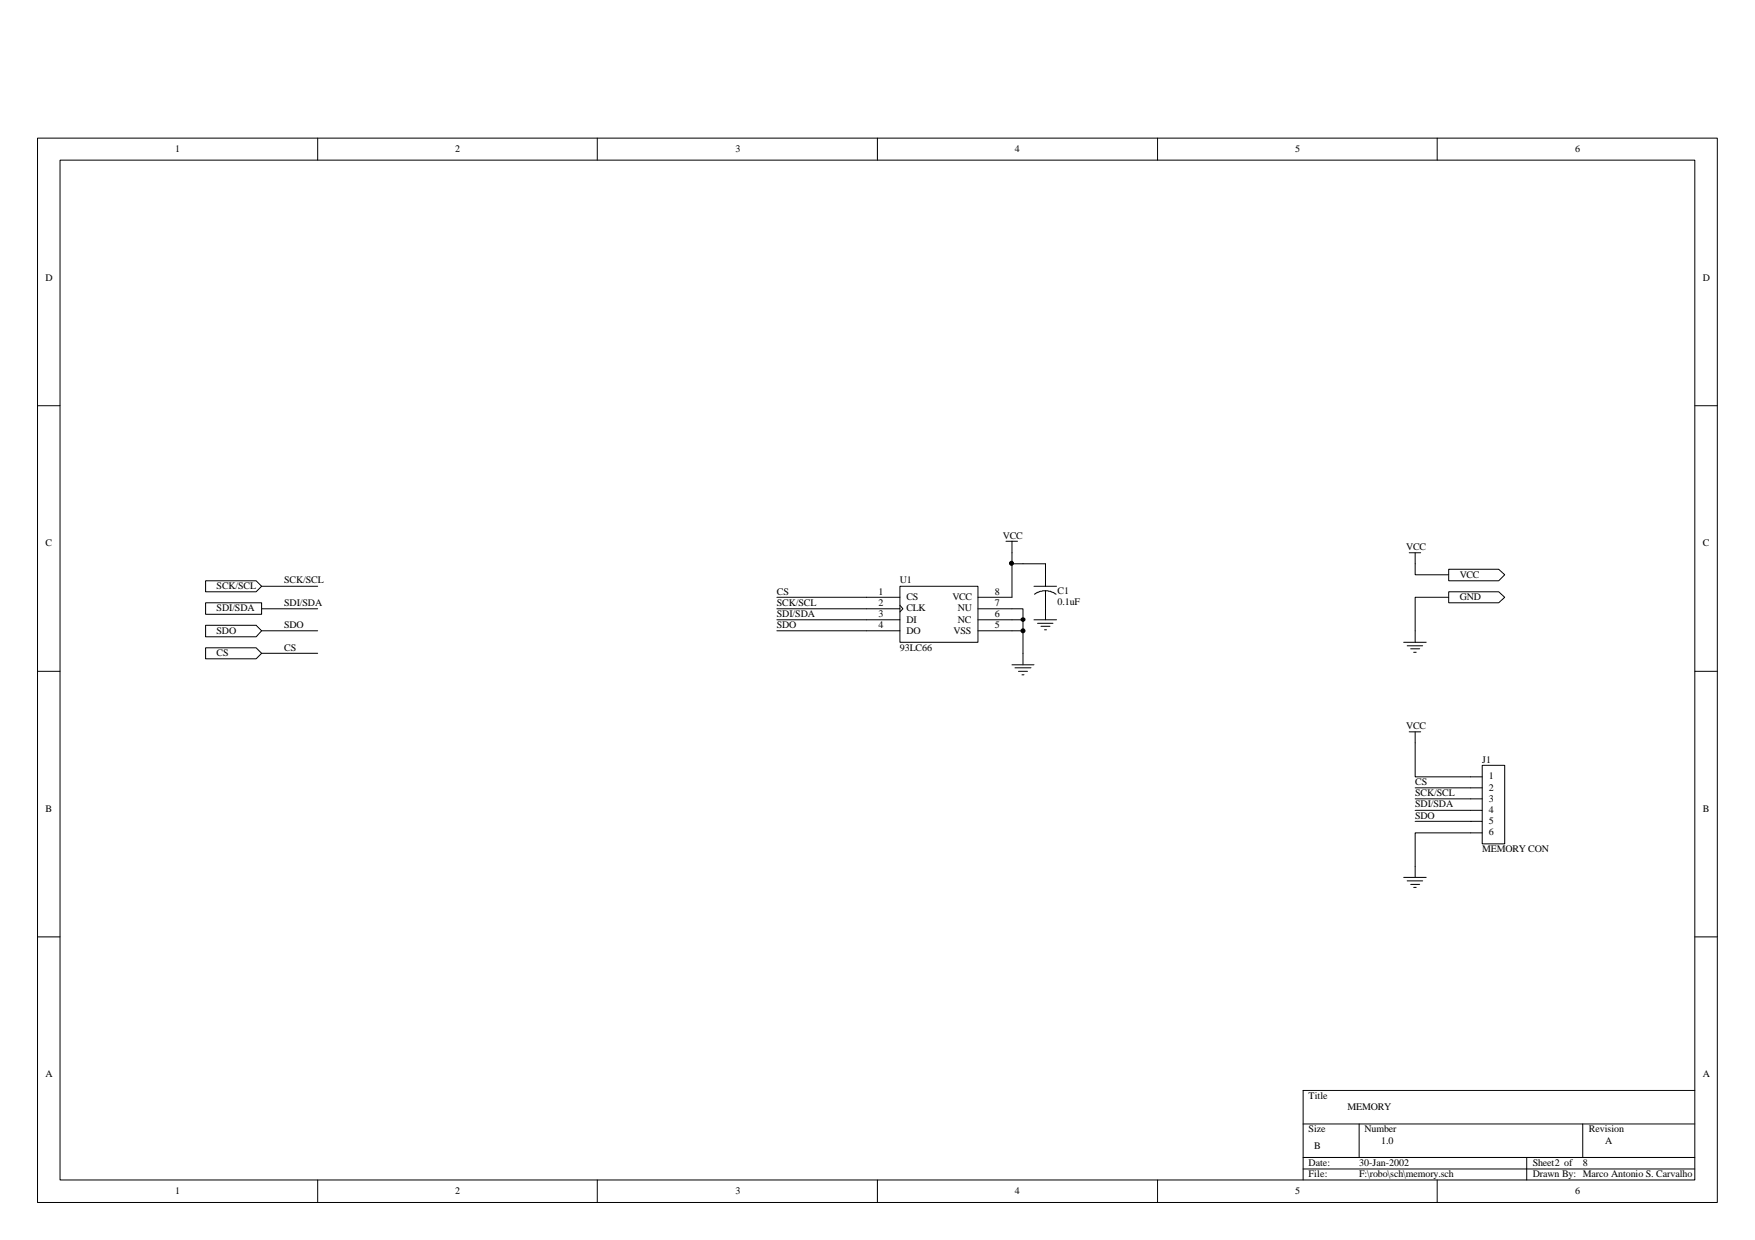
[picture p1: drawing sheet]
<svg xmlns="http://www.w3.org/2000/svg" width="297mm" height="210mm" viewBox="0 0 297 210" stroke-linecap="round" stroke-linejoin="round" font-family="sans-serif">
<g fill="none" stroke="#000" stroke-width=".17">
<path d="M6.3 23.4h284.4v180.2h-284.4zM10.2 27.1h276.7v172.6h-276.7zM53.8 23.4v3.7M101.1 23.4v3.7M148.5 23.4v3.7M195.9 23.4v3.7M243.2 23.4v3.7M6.3 68.7h3.9M286.9 68.7h3.8M6.3 113.6h3.9M286.9 113.6h3.8M6.3 158.6h3.9"/>
<path d="M286.9 158.6h3.8M53.8 199.7v3.9M101.1 199.7v3.9M148.5 199.7v3.9M195.9 199.7v3.9M220.6 190.3h66.3M220.6 195.9h66.3M220.6 197.9h66.3M230 190.3v5.6M243.2 199.7v3.9M258.4 195.9v3.8M267.9 190.3v5.6"/>
<path d="M286.9 184.6h-66.3v15.1"/>
</g>
<g fill="#fff" stroke="#000" stroke-width=".17">
<path d="M34.8 98.3h8.5l1 .9-1 1h-8.5z" fill-rule="evenodd"/>
<path d="M34.8 105.8h8.5l1 1-1 1h-8.5z" fill-rule="evenodd"/>
<path d="M245.2 96.4h8.5l1 .9-1 1h-8.5z" fill-rule="evenodd"/>
<path d="M245.2 100.2h8.5l1 .9-1 .9h-8.5z" fill-rule="evenodd"/>
</g>
<path d="M34.8 102h9.5v2h-9.5z" fill="#fff" stroke="#000" stroke-width=".17"/>
<path d="M170.3 91.6h1.9M171.3 91.6v2M171.3 112.5h3.7M171.8 113h2.7M172.4 113.6h1.5M173 114.2h.3M173.1 110.6v1.9" fill="none" stroke="#000" stroke-width=".17"/>
<path d="M152.3 99.2h13.2v9.5h-13.2z" fill="#fff" stroke="#000" stroke-width=".17"/>
<g fill="none" stroke="#000" stroke-width=".17">
<path d="M171.3 93.6v1.8h5.7v3.8M171.3 95.4v5.7h-5.8M175 99.2h3.8M131.5 101.1h20.8M131.5 103.1h20.8M131.5 104.9h20.8M131.5 106.8h20.8M152.3 102.5l.5 .6-.5 .5M165.5 106.8h7.6v3.8M165.5 103.1h7.6v3.7M165.5 104.9h7.6M175 104.9h3.8"/>
<path d="M175.6 105.5h2.6M176.2 106h1.5M176.8 106.6h.3M177 100l.8 .1 .9 .5M177 100l-1 .1-.9 .5M177 100v4.9"/>
</g>
<g fill="#000" stroke="#000" stroke-width=".17">
<circle cx="171.2" cy="95.3" r=".34"/>
<circle cx="173.1" cy="106.8" r=".34"/>
<circle cx="173.2" cy="104.9" r=".32"/>
</g>
<path d="M34.8 109.7h8.5l1 .9-1 .9h-8.5z" fill-rule="evenodd" fill="#fff" stroke="#000" stroke-width=".17"/>
<g fill="none" stroke="#000" stroke-width=".17">
<path d="M44.3 99.2h9.5M238.5 93.6h2M239.5 93.6v3.7h5.7M44.3 103.1h9.5M44.3 106.8h9.5M44.3 110.6h9.5M237.6 108.7h3.8M238.2 109.3h2.6M238.8 109.8h1.5M239.3 110.4h.4M245.2 101.1h-5.7v7.6M239.5 133.4h9.4"/>
<path d="M239.5 135.2h9.4M239.5 137.2h9.4M239.5 139h9.4"/>
</g>
<path d="M250.9 129.6h3.8v13.2h-3.8z" fill="#fff" stroke="#000" stroke-width=".17"/>
<path d="M238.5 123.9h2M239.5 123.9v7.6h11.4M248.9 133.4h2M248.9 135.2h2M248.9 137.2h2M248.9 139h2M237.6 148.5h3.8M238.2 149.1h2.6M238.8 149.7h1.5M239.3 150.2h.4M250.9 141h-11.4v7.5" fill="none" stroke="#000" stroke-width=".17"/>
<g font-size="1.7">
<text x="29.6" y="25.8">1</text>
<text x="77" y="25.8">2</text>
<text x="124.5" y="25.8">3</text>
<text x="171.8" y="25.8">4</text>
<text x="219.2" y="25.8">5</text>
<text x="266.6" y="25.8">6</text>
<text x="7.7" y="47.5">D</text>
<text x="288.2" y="47.5">D</text>
<text x="7.7" y="92.5">C</text>
<text x="169.8" y="91.2">VCC</text>
<text x="238" y="93.1">VCC</text>
<text x="288.2" y="92.5">C</text>
<text x="36.7" y="99.8">SCK/SCL</text>
<text x="48.1" y="98.7">SCK/SCL</text>
<text x="131.5" y="100.7">CS</text>
<text x="148.7" y="100.7">1</text>
<text x="152.3" y="98.7">U1</text>
<text x="153.4" y="101.6">CS</text>
<text x="161.2" y="101.6">VCC</text>
<text x="168.4" y="100.7">8</text>
<text x="179" y="100.5">C1</text>
<text x="247.1" y="97.8">VCC</text>
<text x="247.1" y="101.6">GND</text>
<text x="36.7" y="103.5">SDI/SDA</text>
<text x="36.7" y="107.3">SDO</text>
<text x="48.1" y="102.5">SDI/SDA</text>
<text x="48.1" y="106.4">SDO</text>
<text x="131.5" y="102.5">SCK/SCL</text>
<text x="131.5" y="104.5">SDI/SDA</text>
<text x="131.5" y="106.4">SDO</text>
<text x="148.7" y="102.5">2</text>
<text x="148.7" y="104.5">3</text>
<text x="148.7" y="106.4">4</text>
<text x="153.4" y="103.5">CLK</text>
<text x="153.4" y="105.4">DI</text>
<text x="153.4" y="107.3">DO</text>
<text x="161.4" y="107.3">VSS</text>
<text x="162.1" y="105.4">NC</text>
<text x="162.1" y="103.5">NU</text>
<text x="168.4" y="104.5">6</text>
<text x="168.4" y="102.5">7</text>
<text x="168.4" y="106.4">5</text>
<text x="179" y="102.4">0.1uF</text>
<text x="36.7" y="111.1">CS</text>
<text x="48.1" y="110.2">CS</text>
<text x="152.3" y="110.2">93LC66</text>
<text x="238" y="123.5">VCC</text>
<text x="250.9" y="129.1">J1</text>
<text x="252" y="131.9">1</text>
<text x="7.7" y="137.4">B</text>
<text x="239.5" y="132.9">CS</text>
<text x="239.5" y="134.8">SCK/SCL</text>
<text x="239.5" y="136.7">SDI/SDA</text>
<text x="252" y="133.9">2</text>
<text x="252" y="135.7">3</text>
<text x="252" y="137.7">4</text>
<text x="288.2" y="137.4">B</text>
<text x="239.5" y="138.6">SDO</text>
<text x="252" y="139.5">5</text>
<text x="252" y="141.4">6</text>
<text x="250.9" y="144.3">MEMORY CON</text>
<text x="7.7" y="182.4">A</text>
<text x="288.2" y="182.4">A</text>
<text x="221.5" y="186">Title</text>
<text x="221.5" y="191.7">Size</text>
<text x="228.1" y="187.9">MEMORY</text>
<text x="231" y="191.7">Number</text>
<text x="268.9" y="191.7">Revision</text>
<text x="221.5" y="197.4">Date:</text>
<text x="222.4" y="194.6">B</text>
<text x="230" y="197.4">30-Jan-2002</text>
<text x="233.8" y="193.6">1.0</text>
<text x="259.4" y="197.4">Sheet2 of</text>
<text x="267.9" y="197.4">8</text>
<text x="271.7" y="193.6">A</text>
<text x="29.6" y="202.1">1</text>
<text x="77" y="202.1">2</text>
<text x="124.5" y="202.1">3</text>
<text x="171.8" y="202.1">4</text>
<text x="219.2" y="202.1">5</text>
<text x="221.5" y="199.3">File:</text>
<text x="230" y="199.3">F:\robo\sch\memory.sch</text>
<text x="259.4" y="199.3">Drawn By: Marco Antonio S. Carvalho</text>
<text x="266.6" y="202.1">6</text>
</g>
</svg>
